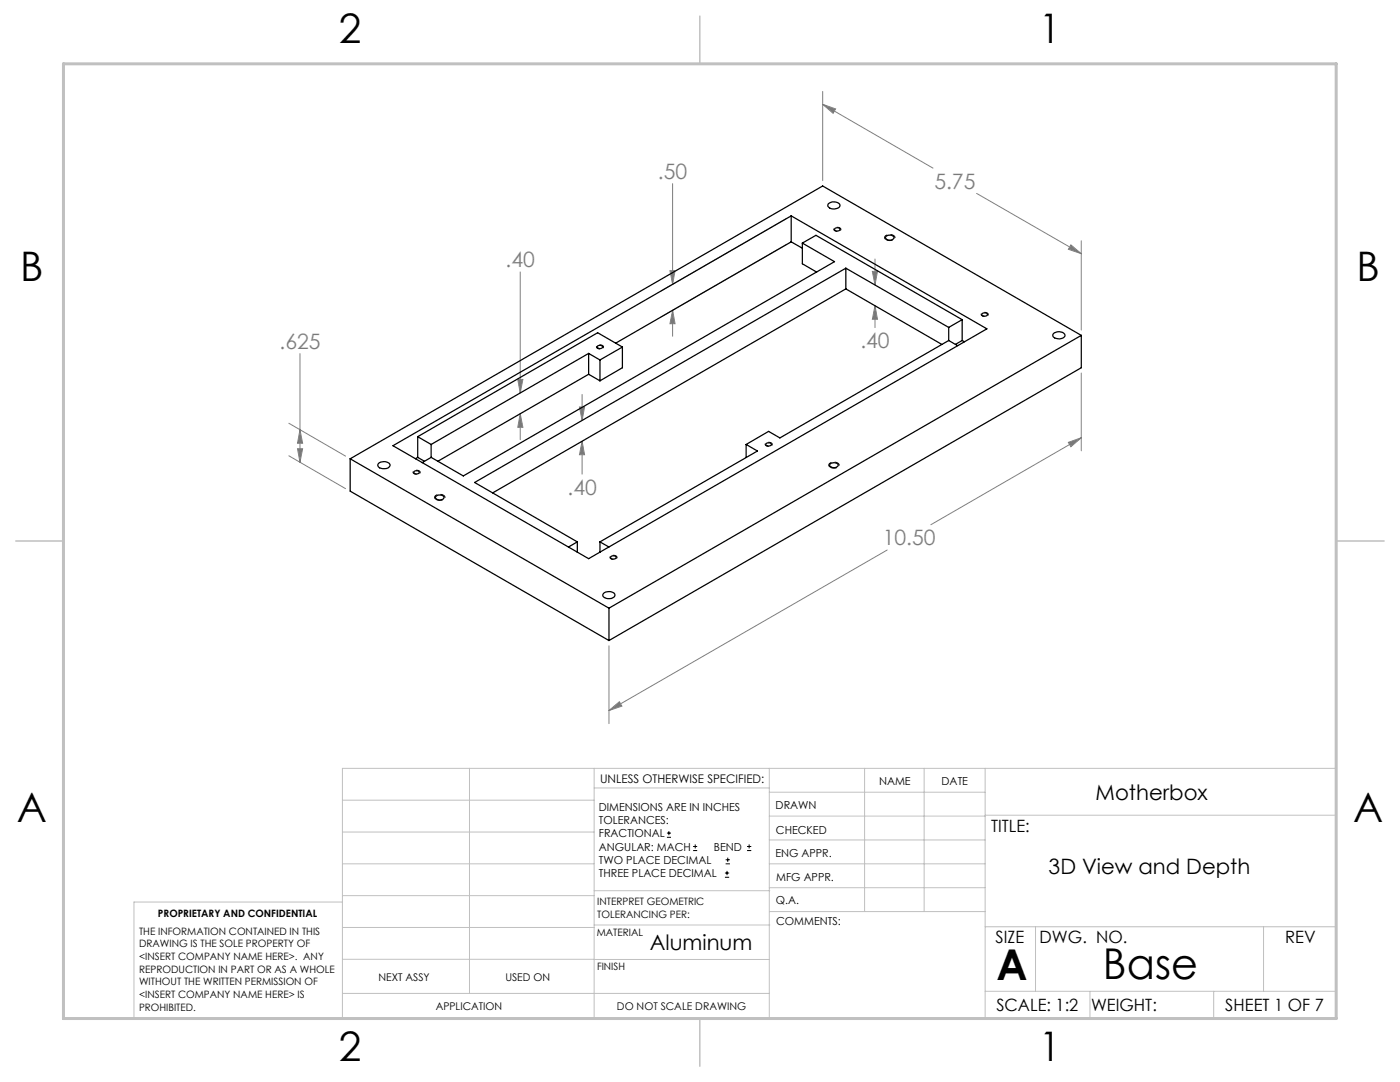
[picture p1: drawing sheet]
<svg xmlns="http://www.w3.org/2000/svg" width="279mm" height="216mm" viewBox="0 0 279 216" stroke-linecap="round" stroke-linejoin="round" font-family="sans-serif">
<g fill="none" stroke="#000" stroke-width=".2">
<path d="M133.1 167.1h.8M133.1 166.2h.8M133.5 165.8v.9M138.3 169.7h.8M138.3 168.9h.8M138.7 168.5v.8M144.7 175h.8M144.7 174.2h.8M144.8 172.4h.9M144.8 171.6h.9M145.1 173.8v.8M145.2 171.1v.9"/>
<path d="M149.1 169.7h.8M149.1 168.9h.8M149.5 168.5v.8"/>
</g>
<g fill="none" stroke="#808080" stroke-width=".2">
<path d="M164.2 18.2v17.9M134.2 36.7v20M164.2 20.8l22 12.7M164.2 20.8l2.6 .9-.5 .9zM194.9 38.6l20.9 12M103.8 54.3v24.1M133.7 54h1l-.5 2.7zM157 48.8l-25 14.4M157 43.6l-25 14.4M174.1 54.2h1l-.5 2.7zM174.6 51.7v5.2M213.7 48.9l2.1 1.7-2.6-.9z"/>
<path d="M215.8 48v17.9M59.9 70.6v21.7M103.3 75.7h1.1l-.6 2.7zM116.2 78.7v5.2M134.2 61.9l.5 2.7h-1zM134.2 61.9v5.2M174.6 61l.5 2.7h-1zM174.6 61v4.4M215.8 74.4v15.6M57.6 84.5l11.4 6.5M57.6 90.9l11.4 6.6M59.4 89.5h1l-.5 2.8z"/>
<path d="M59.9 85.8l.5 2.6h-1zM103.8 82.6l.6 2.7h-1.1zM103.8 82.5v5.2M115.6 81.2h1.1l-.5 2.7zM116.2 88.1l.5 2.6h-1.1zM116.2 88.1v6.5M213.2 88.3l2.6-1-2.1 1.8zM215.8 87.3l-30 17.4M177.1 109.7l-55.6 32.1M121.5 128.9v15.5M121.5 141.8l2.1-1.8 .5 .9z"/>
</g>
<path d="M166.6 46.1a.4 .4 0 0 1-.1-.6 .4 .4 0 0 1 .5-.1h.2a.42 .42 0 0 1 .6 .3 .42 .42 0 0 1-.5 .5l-.7-.1M119.2 69.5a.4 .4 0 0 1-.1-.5 .4 .4 0 0 1 .5-.2h.3a.42 .42 0 0 1 .6 .4 .42 .42 0 0 1-.6 .4l-.7-.1M196 63a.4 .4 0 0 1-.1-.5 .4 .4 0 0 1 .5-.2h.3a.42 .42 0 0 1 .5 .4 .42 .42 0 0 1-.5 .4l-.7-.1M82.6 94.5a.4 .4 0 0 1-.1-.5 .4 .4 0 0 1 .5-.2h.3a.42 .42 0 0 1 .6 .4 .42 .42 0 0 1-.6 .4l-.7-.1M152.9 89a.4 .4 0 0 1-.1-.6 .4 .4 0 0 1 .5-.1h.3a.42 .42 0 0 1 .5 .3 .42 .42 0 0 1-.5 .5l-.7-.1M121.9 111.5a.4 .4 0 0 1-.1-.5 .4 .4 0 0 1 .5-.2h.3a.42 .42 0 0 1 .5 .4 .42 .42 0 0 1-.5 .4l-.7-.1" fill="none" stroke="#000" stroke-width=".2" stroke-dasharray="1.3 .6" stroke-dashoffset=".7" stroke-linecap="butt"/>
<path d="M176.8 47.8a.52 .52 0 0 1-.2-.6 .52 .52 0 0 1 .6-.4 .94 .94 0 0 1 1.4 .8l-.3 .2-.5 .2-1-.2M87 99.7a.52 .52 0 0 1-.2-.7 .52 .52 0 0 1 .6-.3 .94 .94 0 0 1 1.4 .7l-.3 .3-.5 .1-1-.1M165.7 93.2a.52 .52 0 0 1-.3-.6 .52 .52 0 0 1 .6-.3 .94 .94 0 0 1 1.4 .7l-.3 .3-.5 .1-.9-.2" fill="none" stroke="#000" stroke-width=".2" stroke-dasharray="1.3 .6" stroke-dashoffset="-.1" stroke-linecap="butt"/>
<g fill="none" stroke="#c0c0c0" stroke-width=".2">
<path d="M68.3 159.7h50.3M93.7 153.3v44.9M118.6 153.3v49.9M118.6 157.2h34.9M153.5 153.3v49.9M153.5 158.1h43.1M172.5 153.3v28.6M184.4 153.3v28.6M196.6 153.3v49.9M68.3 180h-41.6v23.2h240v-49.9h-198.4v49.9M68.3 178.7h50.3M68.3 172.4h50.3"/>
<path d="M68.3 166h50.3M118.6 177.7h35M153.5 167.6h43.1M153.5 162.8h43.1M153.5 172.4h43.1M153.5 177.1h43.1M196.6 162.7h70.1M68.3 198.2h85.2M68.3 191.4l85.2 .1M68.3 185.1h50.3M118.6 184.6h35M153.6 181.9h43"/>
<path d="M196.6 197.8h70.1M196.6 184.9h70.1M206.7 184.9v12.9M217.5 197.8v5.4M242.2 197.8v5.4M252.2 184.9v12.9"/>
</g>
<path d="M139.7 3.2v9.5M3.1 107.9h9.6M266.7 107.9h9.5M139.7 203.2v9.6" fill="none" stroke="#c0c0c0" stroke-width=".3"/>
<path d="M12.7 12.7h254v190.5h-254z" fill="none" stroke="#c0c0c0" stroke-width=".6"/>
<path d="M59.9 85.8l.5 2.6h-1zM59.4 89.5h1l-.5 2.8zM121.5 141.8l2.1-1.8 .5 .9zM213.2 88.3l2.6-1-2.1 1.8zM213.7 48.9l2.1 1.7-2.6-.9zM164.2 20.8l2.6 .9-.5 .9zM134.2 61.9l.5 2.7h-1zM133.7 54h1l-.5 2.7zM174.6 61l.5 2.7h-1zM174.1 54.2h1l-.5 2.7zM103.8 82.6l.6 2.7h-1.1zM103.3 75.7h1.1l-.6 2.7zM116.2 88.1l.5 2.6h-1.1zM115.6 81.2h1.1l-.5 2.7z" fill="#808080"/>
<g fill="none" stroke="#000" stroke-width=".25">
<path d="M157.9 48.3l-35 20.2M157.9 48.3l2.2 1.2M157.9 43.1v5.2M160.1 48.5v4.1l2.9 1.7M160.1 48.5l6.4 3.7-74 42.8-6.5-3.7M160.1 48.5l2.7-1.5 29.2 16.8M165.3 40.7a1.57 1.57 0 0 1 2.3 .3 1.28 1.28 0 0 1-1.8 .6 .7 .7 0 0 1-.5-.9zM166.6 45.6a.56 .56 0 0 1 .6-.2 .56 .56 0 0 1 .4 .5l-.3 .2h-.4l-.4-.3zM168.8 57.6l-70.5 40.8M168.8 57.6l19.2 11.1M168.8 53.5l-74.1 42.8 20.5 11.8M168.8 53.5l20.5 11.8"/>
<path d="M168.8 53.5v4.1M176.8 47.1a.91 .91 0 0 1 1.6 .5 1.08 1.08 0 0 1-1.7-.2zM117.5 70.5l2.2 1.3M117.5 74.7l-30.1 17.3M117.5 74.7l2.2 1.3M117.5 70.5l-31.5 18.2M117.5 70.5v4.2M119.2 69.1a.56 .56 0 0 1 .6-.2 .56 .56 0 0 1 .4 .5 .57 .57 0 0 1-.6 .2 .57 .57 0 0 1-.4-.5zM119.7 71.8v4.2M124.2 69.3l-4.9-2.9-35.9 20.7M124.2 69.3v4.1l-4.5 2.6M124.2 69.3l-4.5 2.5"/>
<path d="M189.3 67.9l-33.7 19.5-2.2-1.3-4.5 2.6M189.3 67.9l1.8 1.1M189.3 65.3v2.6M192 67.9l-1.3 .8M192 67.9l.5 .3M192 63.8l-2.7 1.5M192 63.8v4.1M196 62.6a.59 .59 0 0 1 .6-.2 .59 .59 0 0 1 .4 .5 .59 .59 0 0 1-.6 .2 .59 .59 0 0 1-.4-.5zM210.4 66.4a1.54 1.54 0 0 1 2.1 .5 1.43 1.43 0 0 1-2.4 .1l.1-.4zM215.8 66.9l-94.3 54.5M215.8 66.9v6.5l-94.3 54.4M215.8 66.9l-51.6-29.8-94.3 54.4"/>
<path d="M69.9 91.5v6.5l51.6 29.8M69.9 91.5l51.6 29.9M75.5 92.5a1.54 1.54 0 0 1 2.4 .3 1.48 1.48 0 0 1-2.5 .2zM78.4 88.9l79.5-45.8 39.1 22.5-79.5 45.9zM82.6 94.1a.56 .56 0 0 1 .6-.2 .56 .56 0 0 1 .4 .5l-.2 .1h-.5l-.3-.1zM83.4 91.3l-.5 .2M83.4 91.3l1.3 .7M83.4 87.1v4.2M83.4 87.1l2.6 1.6M86 91.3l-1.8 1M86 88.7v2.6M86.9 99.1a1.11 1.11 0 0 1 1.7 .1 .99 .99 0 0 1-1.7 .1z"/>
<path d="M148.9 88.7l2.3 1.3-31.5 18.1M148.9 88.7v2.6M152.9 88.5a.59 .59 0 0 1 .6-.2 .59 .59 0 0 1 .4 .5 .59 .59 0 0 1-.6 .2 .59 .59 0 0 1-.4-.5zM165.7 92.5l.8-.2a.62 .62 0 0 1 .8 .7 1.11 1.11 0 0 1-1.7-.1zM115.2 108.1l-1.7 1M115.2 108.1v2.1M119.7 108.1v2.1M119.7 108.1l1.8 1M120.4 118.5a1.66 1.66 0 0 1 2.3 0 .79 .79 0 0 1-1 1l-.8-.1a.63 .63 0 0 1-.5-.9zM121.9 111.1a.59 .59 0 0 1 .6-.2 .59 .59 0 0 1 .4 .5 .59 .59 0 0 1-.6 .2 .59 .59 0 0 1-.4-.5zM121.5 121.4v6.4"/>
</g>
<g font-size="8.5">
<text x="198.9" y="195.5">A</text>
<text x="220.1" y="195.4">Base</text>
</g>
<g font-size="8.1">
<text x="67.6" y="8.5">2</text>
<text x="207.3" y="8.5">1</text>
<text x="4" y="56.2">B</text>
<text x="270.7" y="56.2">B</text>
<text x="3.3" y="164.1">A</text>
<text x="270" y="164.1">A</text>
<text x="67.6" y="211.7">2</text>
<text x="207.3" y="211.7">1</text>
</g>
<g font-size="4.2" fill="#808080">
<text x="131.3" y="35.7">.50</text>
<text x="186.5" y="37.6">5.75</text>
<text x="100.9" y="53.3">.40</text>
<text x="55.8" y="69.6">.625</text>
<text x="171.7" y="69.5">.40</text>
<text x="113.2" y="98.7">.40</text>
<text x="176.2" y="108.8">10.50</text>
</g>
<g font-size="4.2">
<text x="218.6" y="159.7">Motherbox</text>
<text x="209.3" y="174.4">3D View and Depth</text>
<text x="129.7" y="189.5">Aluminum</text>
</g>
<g font-size="3.4">
<text x="197.8" y="166">TITLE:</text>
<text x="198.7" y="188.1">SIZE</text>
<text x="207.5" y="188.1">DWG. NO.</text>
<text x="256.5" y="188.2">REV</text>
<text x="198.8" y="201.7">SCALE: 1:2</text>
<text x="217.7" y="201.8">WEIGHT:</text>
<text x="244.5" y="201.7">SHEET 1 OF 7</text>
</g>
<text font-size="2.4" x="119.8" y="156.2">UNLESS OTHERWISE SPECIFIED:</text>
<g font-size="2.2">
<text x="119.5" y="161.8">DIMENSIONS ARE IN INCHES</text>
<text x="154.8" y="161.4">DRAWN</text>
<text x="175.4" y="156.6">NAME</text>
<text x="187.9" y="156.7">DATE</text>
<text x="119.5" y="164.4">TOLERANCES:</text>
<text x="119.5" y="167.1">FRACTIONAL</text>
<text x="154.9" y="166.3">CHECKED</text>
<text x="119.5" y="169.7">ANGULAR: MACH</text>
<text x="119.5" y="172.4">TWO PLACE DECIMAL</text>
<text x="142.5" y="169.7">BEND</text>
<text x="154.8" y="171">ENG APPR.</text>
<text x="119.5" y="175">THREE PLACE DECIMAL</text>
<text x="154.9" y="175.7">MFG APPR.</text>
<text x="154.9" y="180.4">Q.A.</text>
<text x="154.9" y="184.6">COMMENTS:</text>
</g>
<g font-size="2.1">
<text x="75.5" y="195.7">NEXT ASSY</text>
<text x="100.9" y="195.7">USED ON</text>
<text x="86.9" y="201.5">APPLICATION</text>
<text x="123.1" y="201.6">DO NOT SCALE DRAWING</text>
</g>
<g font-size="2">
<text x="31.5" y="182.9">PROPRIETARY AND CONFIDENTIAL</text>
<text x="119.2" y="180.6">INTERPRET GEOMETRIC</text>
<text x="119.2" y="183.1">TOLERANCING PER:</text>
<text x="27.8" y="186.5">THE INFORMATION CONTAINED IN THIS</text>
<text x="27.8" y="189">DRAWING IS THE SOLE PROPERTY OF</text>
<text x="27.8" y="191.6">&lt;INSERT COMPANY NAME HERE&gt;. ANY</text>
<text x="119.1" y="186.7">MATERIAL</text>
<text x="27.8" y="194.1">REPRODUCTION IN PART OR AS A WHOLE</text>
<text x="27.8" y="196.6">WITHOUT THE WRITTEN PERMISSION OF</text>
<text x="119.1" y="193.5">FINISH</text>
<text x="27.8" y="199.1">&lt;INSERT COMPANY NAME HERE&gt; IS</text>
<text x="27.8" y="201.7">PROHIBITED.</text>
</g>
</svg>
